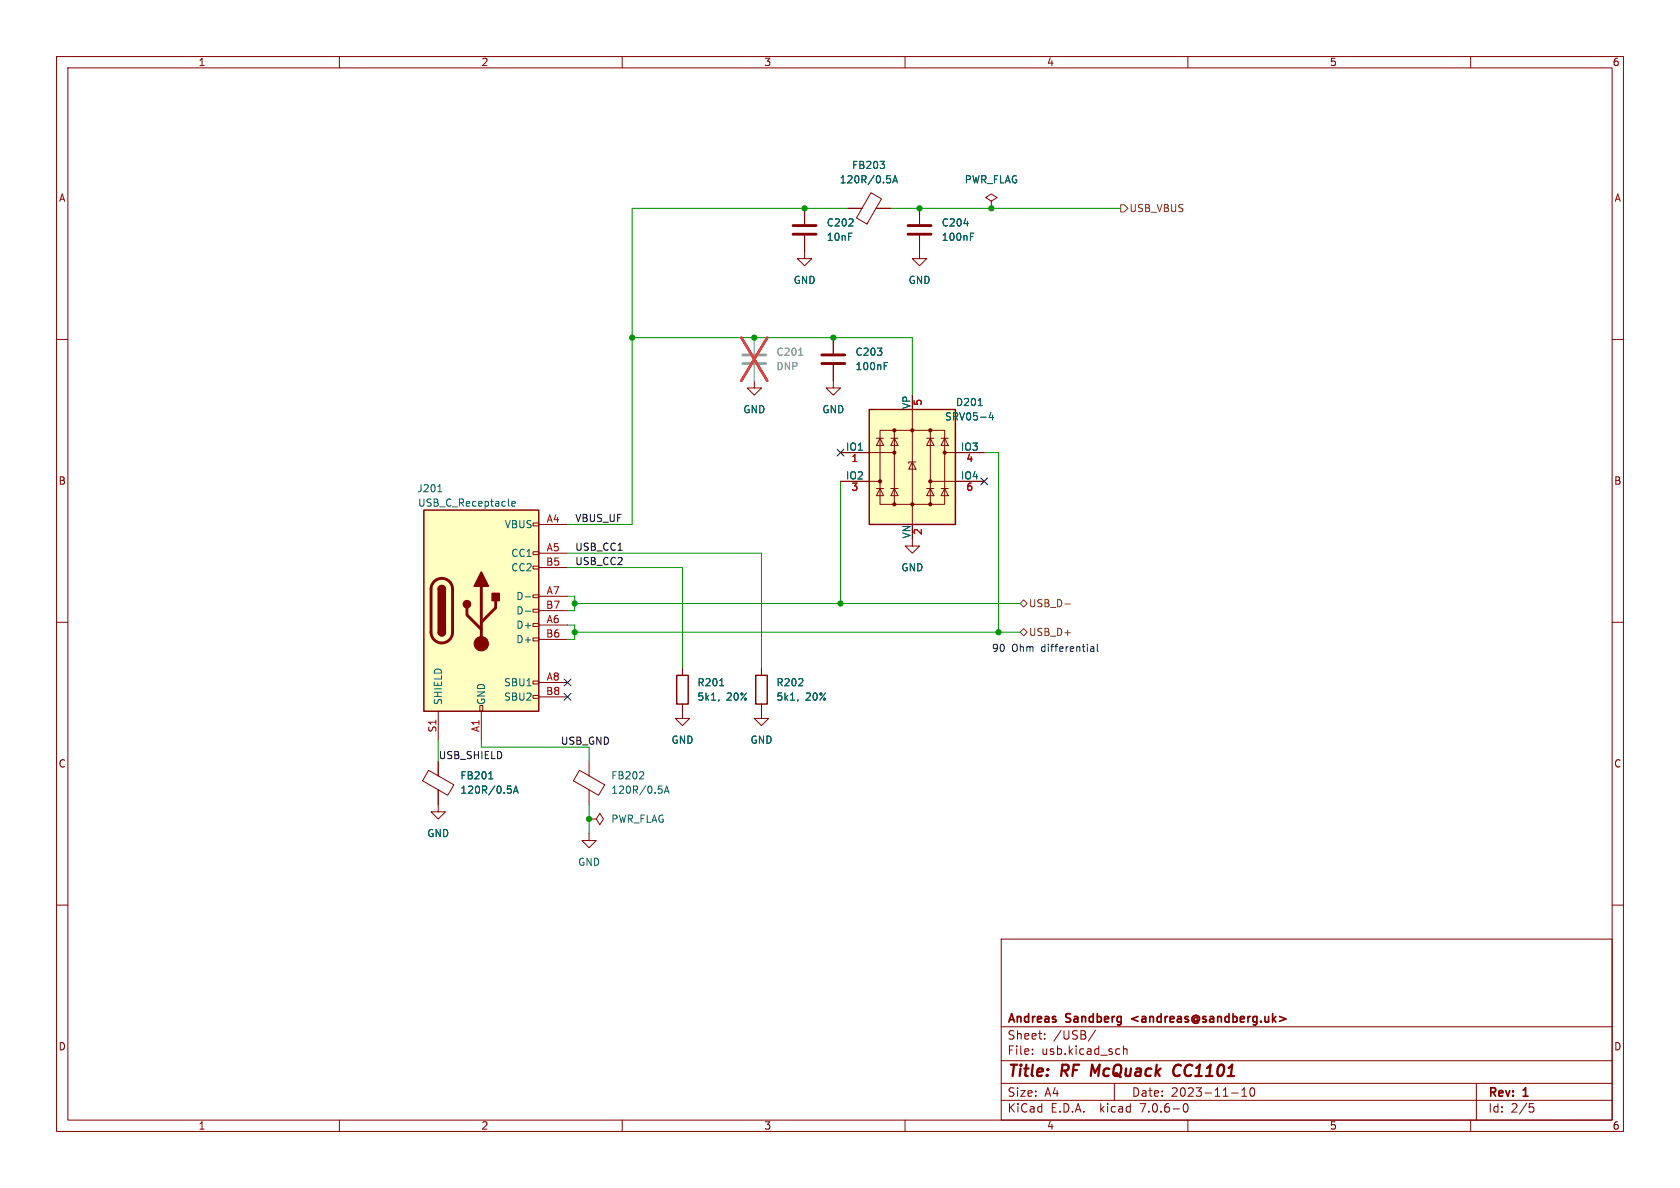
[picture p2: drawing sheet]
<svg xmlns="http://www.w3.org/2000/svg" width="297mm" height="210mm" viewBox="0 0 297 210" stroke-linecap="round" stroke-linejoin="round" font-family="sans-serif">
<g fill="none" stroke="#840000" stroke-width=".18">
<path d="M10 10h277v190h-277zM12 12h273v186h-273zM60 10v2M110 10v2M160 10v2M210 10v2M260 10v2M142.2 36.8v2.8M149.9 36.8h2.5M154 34.1l1.8 1.1-2.5 4.4-1.9-1.1zM154.9 36.8h2.6M162.6 36.8v2.8"/>
<path d="M175.3 35.6l1-.7-1-.6-1.1 .6 1.1 .7v1.2M175.3 36.8h.1M10 60h2M142.2 41.7v4h1.3l-1.3 1.3-1.2-1.3h1.2M147.3 59.7v2.8M162.6 41.7v4h1.2l-1.2 1.3-1.3-1.3h1.3M285 60h2M133.3 67.3v1.3h1.3l-1.3 1.3-1.2-1.3h1.2M147.3 64.5v4.1h1.3l-1.3 1.3-1.3-1.3h1.3M154.9 77.5h1.3M155.6 76.1h11.4v13.1h-11.4zM155.6 77.5l.6 1.2h-1.3z"/>
<path d="M157.5 77.5h1.2M158.1 77.5l.6 1.2h-1.2zM158.1 76.1v13.1M161.3 72.4v20.3M163.8 77.5h1.3M164.5 77.5l.6 1.2h-1.3zM164.5 76.1v13.1M166.4 77.5h1.2M167 77.5l.6 1.2h-1.2zM94.2 97.5h1v.5h-1zM94.2 92.5h1v.5h-1zM95.2 92.7h5.1"/>
<path d="M95.2 97.8h5.1M148.6 80h9.5M148.6 85.1h7M154.9 86.4h1.3M155.6 86.4l.6 1.2h-1.3zM157.5 86.4h1.2M158.1 86.4l.6 1.2h-1.2zM161.3 95.3v1.2h1.3l-1.3 1.3-1.3-1.3h1.3M161.3 81.7l.6 1.2h-1.2zM161.9 81.7h-1.2v.2M163.8 86.4h1.3M164.5 86.4l.6 1.2h-1.3z"/>
<path d="M164.5 85.1h9.5M166.4 86.4h1.2M167 86.4l.6 1.2h-1.2zM167 80h7M10 110h2M94.2 112.8h1v.5h-1zM94.2 110.2h1v.5h-1zM94.2 107.7h1v.5h-1zM94.2 105.2h1v.5h-1zM94.2 100.1h1v.5h-1zM95.2 110.5h5.1M95.2 105.4h5.1"/>
<path d="M95.2 100.3h5.1M95.2 113h5.1M95.2 108h5.1M120.6 118.1v1.3M134.6 118.1v1.3M285 110h2M75.8 136.2l4.4 2.5-1.1 1.9-4.4-2.6zM77.5 139.6v3.9h1.2l-1.2 1.3-1.3-1.3h1.3M77.5 125.7v5.1M77.5 134.6v2.6M84.8 124.7h.5v1h-.5zM85.1 125.7v5.1"/>
<path d="M94.2 122.9h1v.5h-1zM94.2 120.4h1v.5h-1zM95.2 120.7h5.1M95.2 123.2h5.1M102.4 136.2l4.5 2.5-1.1 1.9-4.4-2.6zM104.1 134.6v2.6M104.1 139.6v2.6M120.6 124.5v2.5h1.3l-1.3 1.3-1.2-1.3h1.2M134.6 124.5v2.5h1.3l-1.3 1.3-1.3-1.3h1.3M10 160h2M104.1 144.8h1.3l.6-1 .7 1-.7 1-.6-1M104.1 144.8h.1"/>
<path d="M104.1 147.3v1.3h1.3l-1.3 1.3-1.2-1.3h1.2M285 160h2M177 166h108v32h-108zM60 198v2M110 198v2M160 198v2M177 194.5h108M177 191.5h108M177 187.5h108M177 181.5h108M182.5 186.3v.1M182.5 185.5v.1"/>
<path d="M184.7 183.6v.1M184.7 182.8v.1M193.7 182.1l-1.3 2M197 191.5v3M197.8 185.4l.2 .1M198 186.3l-.2 .1M198.6 184.9v1.5M198.6 185.5l.2-.1 .4 .1v.9M209.3 195.2l.2-.1a.81 .81 0 0 1 .6 .6 .81 .81 0 0 1-.3 .8l-.1 .1a.81 .81 0 0 1-.4-1.4zM210 198v2M217.7 193.2h1.2M219.5 193.8h.9"/>
<path d="M219.5 192.7l.5-.4v1.5M221.2 192.4l.1-.1a.81 .81 0 0 1 .6 .6 .81 .81 0 0 1-.3 .8l-.1 .1a.81 .81 0 0 1-.6-.6 .81 .81 0 0 1 .3-.8zM260 198v2M261 191.5v6.5M270.4 195.1h.7M270.5 195.7h.4l.3 .3-.2 .5-.5 .1"/>
</g>
<path d="M193.1 188.2l-.3 2M208.4 188.2a1.13 1.13 0 0 0-.9 .7 1.13 1.13 0 0 0 .2 1.2l.3 .1 .5-.1" fill="none" stroke="#840000" stroke-width=".4"/>
<path d="M226.2 179.7l1.1 .4-1.1 .4" fill="none" stroke="#840000" stroke-width=".3"/>
<path d="M140.2 39.9h4.1M160.5 39.9h4.1M140.2 41.4h4.1M160.5 41.4h4.1M145.3 64.3h4.1M145.3 62.7h4.1M76.8 102.8a1.9 1.9 0 0 1 2-.4 1.9 1.9 0 0 1 1.2 1.7v7.7a1.91 1.91 0 0 1-1.9 1.9 1.91 1.91 0 0 1-1.9-1.9v-7.8l.2-.7zM82.5 107.4v1.3l2.6 2.6M85.1 103.6v10.2M87.6 106.2v1.2l-2.5 2.6" fill="none" stroke="#840000" stroke-width=".51"/>
<g fill="none" stroke="#006464" stroke-width=".18">
<path d="M155.6 28.5h.8l-.5 .5M156.2 29.1l.2 .1-.2 .5M156.8 31.1h.6M157.2 31.5l.3 .3v.3l-.3 .2M157.8 32.3l.4-1.2 .5 1.2M157.9 32h.6M170.4 39.5h.8M171.6 41.8h.4M171.6 41.2h.6M156.3 64.7h.4M156.3 64.1h.6M172.9 71.7h.8"/>
<path d="M175.2 72.9l-.3 .9h.8M175.5 73.4v.8M77.4 86.9h.7M90.5 89.1l.6-.2-.1-.2-.3-.1-.2 .2v.6h.5M92.9 105.5h.9M92.9 108h.9M86.4 137.7h.7M86.7 136.6l.1-.2v1.3M89.7 139h.6M90.2 139.4l.2 .3v.3l-.2 .2M90.9 139.9h.6M113.7 136.5l.1 .2-.1 .3-.7 .7h.8"/>
<path d="M116.4 139h.6M116.8 139.4l.3 .3v.3l-.3 .2M117.6 139.9h.6M127.1 123.7l-.1 .3M127.2 121.2h.8M141.1 123.7l-.1 .3M90.8 140.2l.4-1.2 .4 1.2M117.4 140.2l.5-1.2 .4 1.2"/>
</g>
<g fill="#ffffc2" stroke="#ffffc2" stroke-width=".18">
<path d="M74.9 90.2h20.3v35.5h-20.3z"/>
<path d="M153.7 72.4h15.2v20.3h-15.2z"/>
</g>
<path d="M153.7 72.4h15.2v20.3h-15.2zM74.9 90.2h20.3v35.5h-20.3zM77.5 111.8a.64 .64 0 0 0 .6 .6 .64 .64 0 0 0 .6-.6M77.5 104.1a.64 .64 0 0 1 .6-.6 .64 .64 0 0 1 .6 .6M119.6 119.4h2.1v5.1h-2.1zM133.6 119.4h2v5.1h-2z" fill="none" stroke="#840000" stroke-width=".25"/>
<g fill="#840000" stroke="#840000" stroke-width=".25">
<path d="M77.5 111.8h1.2a.64 .64 0 0 1-.6 .6 .64 .64 0 0 1-.6-.6z"/>
<path d="M77.5 104.1h1.2v7.7h-1.2z"/>
<path d="M77.7 103.7a.64 .64 0 0 1 .6-.1 .64 .64 0 0 1 .4 .5h-1.2z"/>
<path d="M85.1 101.1l1.3 2.5h-2.6z"/>
<path d="M87 104.9h1.3v1.3h-1.3z"/>
<circle cx="82.5" cy="106.8" r=".63"/>
</g>
<g fill="#840000" stroke="#840000" stroke-width=".18">
<circle cx="85.1" cy="113.8" r="1.27"/>
<circle cx="155.6" cy="85.1" r=".28"/>
<circle cx="158.1" cy="89.2" r=".28"/>
<circle cx="158.1" cy="80" r=".28"/>
<circle cx="158.1" cy="76.1" r=".28"/>
<circle cx="161.3" cy="89.2" r=".28"/>
<circle cx="161.3" cy="76.1" r=".28"/>
<circle cx="164.5" cy="89.2" r=".28"/>
<circle cx="164.5" cy="85.1" r=".28"/>
<circle cx="164.5" cy="76.1" r=".28"/>
<circle cx="167" cy="80" r=".28"/>
</g>
<path d="M131.3 64.3h4.1M131.3 62.7h4.1" fill="none" stroke="#a1a1a1" stroke-width=".51"/>
<path d="M133.3 59.7v2.8M133.3 64.5v2.8" fill="none" stroke="#a1a1a1" stroke-width=".18"/>
<path d="M141.2 62.8h.7" fill="none" stroke="#989898" stroke-width=".18"/>
<path d="M131.1 59.7l4.5 7.6M135.6 59.7l-4.5 7.6" fill="none" stroke="#eb3a3d" stroke-width=".46"/>
<path d="M198.1 36.2h.7l.6 .6-.6 .7h-.7zM180.3 106.7l.7-.7 .6 .7-.6 .6zM180.3 111.8l.7-.7 .6 .7-.6 .6zM188.3 106.8h.9" fill="none" stroke="#725600" stroke-width=".18"/>
<path d="M192.8 114.4h.5l.1 .8M192.8 115.1h.6M193.4 114.6l-.6 .1M194 113.9v1.1l.2 .2" fill="none" stroke="#0000c2" stroke-width=".18"/>
<g fill="none" stroke="#009600" stroke-width=".18">
<path d="M149.9 36.8h-38.1v55.9h-11.5M157.5 36.8h40.6M111.8 59.7h49.5v10.2M100.3 97.8h34.3v20.3M148.6 85.1v21.6M174 80h2.5v31.8M100.3 100.3h20.3v17.8M100.3 105.4h1.3v2.6h-1.3M100.3 110.5h1.3v2.5h-1.3M101.6 106.7h78.7M101.6 111.8h78.7M77.5 130.8v3.8"/>
<path d="M85.1 130.8v1.3h19v2.5M104.1 142.2v5.1"/>
</g>
<path d="M148 79.4l1.2 1.2M149.2 79.4l-1.2 1.2M173.4 84.5l1.2 1.2M174.6 84.5l-1.2 1.2M99.7 122.6l1.2 1.2M99.7 120l1.2 1.3M100.9 122.6l-1.2 1.2M100.9 120l-1.2 1.3" fill="none" stroke="#000084" stroke-width=".18"/>
<g fill="#009600" stroke="#009600" stroke-width=".18">
<circle cx="101.6" cy="111.8" r=".46"/>
<circle cx="104.1" cy="144.8" r=".46"/>
<circle cx="148.6" cy="106.7" r=".46"/>
<circle cx="101.6" cy="106.7" r=".46"/>
<circle cx="176.5" cy="111.8" r=".46"/>
<circle cx="111.8" cy="59.7" r=".46"/>
<circle cx="162.6" cy="36.8" r=".46"/>
<circle cx="133.3" cy="59.7" r=".46"/>
<circle cx="142.2" cy="36.8" r=".46"/>
<circle cx="147.3" cy="59.7" r=".46"/>
<circle cx="175.3" cy="36.8" r=".46"/>
</g>
<g font-size="2.8" fill="#840000">
<text x="178" y="190.9">Title:</text>
<text x="187.7" y="190.9">RF</text>
<text x="193.7" y="190.9">McQuack</text>
<text x="209.1" y="190.9">CC1101</text>
</g>
<g font-size="2.1" fill="#840000">
<text x="178" y="184">Sheet:</text>
<text x="178" y="181.2">Andreas</text>
<text x="186.2" y="184">/USB/</text>
<text x="188.5" y="181.2">Sandberg</text>
<text x="200.7" y="181.2">&lt;andreas@sandberg.uk&gt;</text>
<text x="178" y="186.7">File:</text>
<text x="184.1" y="186.7">usb.kicad_sch</text>
<text x="178" y="196.9">KiCad</text>
<text x="178" y="194.1">Size:</text>
<text x="184.7" y="194.1">A4</text>
<text x="185.7" y="196.9">E.D.A.</text>
<text x="194.6" y="196.9">kicad</text>
<text x="200" y="194.1">Date:</text>
<text x="201.8" y="196.9">7.0.6-0</text>
<text x="207" y="194.1">2023-11-10</text>
<text x="263" y="194.3">Rev:</text>
<text x="263" y="196.9">Id:</text>
<text x="267.1" y="196.9">2/5</text>
<text x="269.4" y="194.3">1</text>
</g>
<g font-size="1.8" fill="#840000">
<text x="35" y="11.9">1</text>
<text x="85" y="11.9">2</text>
<text x="135" y="11.9">3</text>
<text x="185" y="11.9">4</text>
<text x="235" y="11.9">5</text>
<text x="285" y="11.9">6</text>
<text x="10.3" y="35.9">A</text>
<text x="285.3" y="35.9">A</text>
<text x="10.3" y="85.9">B</text>
<text x="285.3" y="85.9">B</text>
<text x="10.3" y="135.9">C</text>
<text x="285.3" y="135.9">C</text>
<text x="10.3" y="185.9">D</text>
<text x="285.3" y="185.9">D</text>
<text x="35" y="199.9">1</text>
<text x="85" y="199.9">2</text>
<text x="135" y="199.9">3</text>
<text x="185" y="199.9">4</text>
<text x="235" y="199.9">5</text>
<text x="285" y="199.9">6</text>
</g>
<g font-size="1.8" fill="#006464">
<text x="148.3" y="32.6">120R/0.5A</text>
<text x="150.5" y="30.1">FB203</text>
<text x="170.4" y="32.6">PWR_FLAG</text>
<text x="146.1" y="40.2">C202</text>
<text x="166.4" y="40.2">C204</text>
<text x="146.1" y="42.8">10nF</text>
<text x="166.4" y="42.8">100nF</text>
<text x="140.2" y="50.4">GND</text>
<text x="160.5" y="50.4">GND</text>
<text x="151.1" y="63.1">C203</text>
<text x="151.1" y="65.6">100nF</text>
<text x="168.9" y="72">D201</text>
<text x="131.3" y="73.3">GND</text>
<text x="145.3" y="73.3">GND</text>
<text x="161" y="72.4" transform="rotate(-90 161 72.4)">VP</text>
<text x="167" y="74.5">SRV05-4</text>
<text x="149.5" y="79.8">IO1</text>
<text x="169.8" y="79.8">IO3</text>
<text x="73.7" y="87.2">J201</text>
<text x="73.8" y="89.8">USB_C_Receptacle</text>
<text x="149.5" y="84.8">IO2</text>
<text x="169.8" y="84.8">IO4</text>
<text x="89.1" y="93.6">VBUS</text>
<text x="161" y="95.3" transform="rotate(-90 161 95.3)">VN</text>
<text x="90.3" y="98.7">CC1</text>
<text x="90.3" y="101.2">CC2</text>
<text x="159.3" y="101.2">GND</text>
<text x="91.2" y="106.3">D-</text>
<text x="91.2" y="111.4">D+</text>
<text x="91.2" y="113.9">D+</text>
<text x="91.2" y="108.8">D-</text>
<text x="78.3" y="124.7" transform="rotate(-90 78.3 124.7)">SHIELD</text>
<text x="86" y="124.7" transform="rotate(-90 86 124.7)">GND</text>
<text x="89" y="121.5">SBU1</text>
<text x="89" y="124.1">SBU2</text>
<text x="123.2" y="121.5">R201</text>
<text x="123.2" y="124.1">5k1,</text>
<text x="128.4" y="124.1">20%</text>
<text x="137.2" y="121.5">R202</text>
<text x="137.2" y="124.1">5k1,</text>
<text x="142.4" y="124.1">20%</text>
<text x="118.6" y="131.7">GND</text>
<text x="132.6" y="131.7">GND</text>
<text x="81.3" y="138">FB201</text>
<text x="108" y="138">FB202</text>
<text x="81.3" y="140.5">120R/0.5A</text>
<text x="108" y="140.5">120R/0.5A</text>
<text x="75.4" y="148.2">GND</text>
<text x="108" y="145.6">PWR_FLAG</text>
<text x="102.1" y="153.3">GND</text>
</g>
<g font-size="1.8" fill="#725600">
<text x="199.6" y="37.7">USB_VBUS</text>
<text x="181.8" y="107.5">USB_D-</text>
<text x="181.8" y="112.6">USB_D+</text>
</g>
<g font-size="1.8" fill="#989898">
<text x="137.2" y="63.1">C201</text>
<text x="137.2" y="65.6">DNP</text>
</g>
<g font-size="1.8" fill="#a90000">
<text x="163.3" y="71.8" transform="rotate(-90 163.3 71.8)">5</text>
<text x="150.4" y="82">1</text>
<text x="170.7" y="82">4</text>
<text x="150.4" y="87.1">3</text>
<text x="170.7" y="87.1">6</text>
<text x="96.5" y="92.5">A4</text>
<text x="163.3" y="94.7" transform="rotate(-90 163.3 94.7)">2</text>
<text x="96.4" y="100.1">B5</text>
<text x="96.5" y="97.5">A5</text>
<text x="96.4" y="107.7">B7</text>
<text x="96.5" y="105.2">A7</text>
<text x="96.4" y="112.8">B6</text>
<text x="96.5" y="110.2">A6</text>
<text x="96.4" y="122.9">B8</text>
<text x="96.5" y="120.4">A8</text>
<text x="77.2" y="129.6" transform="rotate(-90 77.2 129.6)">S1</text>
<text x="84.8" y="129.5" transform="rotate(-90 84.8 129.5)">A1</text>
</g>
<g font-size="1.8" fill="#0f0f0f">
<text x="101.6" y="92.4">VBUS_UF</text>
<text x="101.6" y="97.4">USB_CC1</text>
<text x="101.6" y="100">USB_CC2</text>
<text x="99.1" y="131.7">USB_GND</text>
<text x="77.5" y="134.3">USB_SHIELD</text>
</g>
<g font-size="1.8" fill="#0000c2">
<text x="175.3" y="115.3">90</text>
<text x="178.8" y="115.3">Ohm</text>
<text x="184.2" y="115.3">differential</text>
</g>
</svg>
